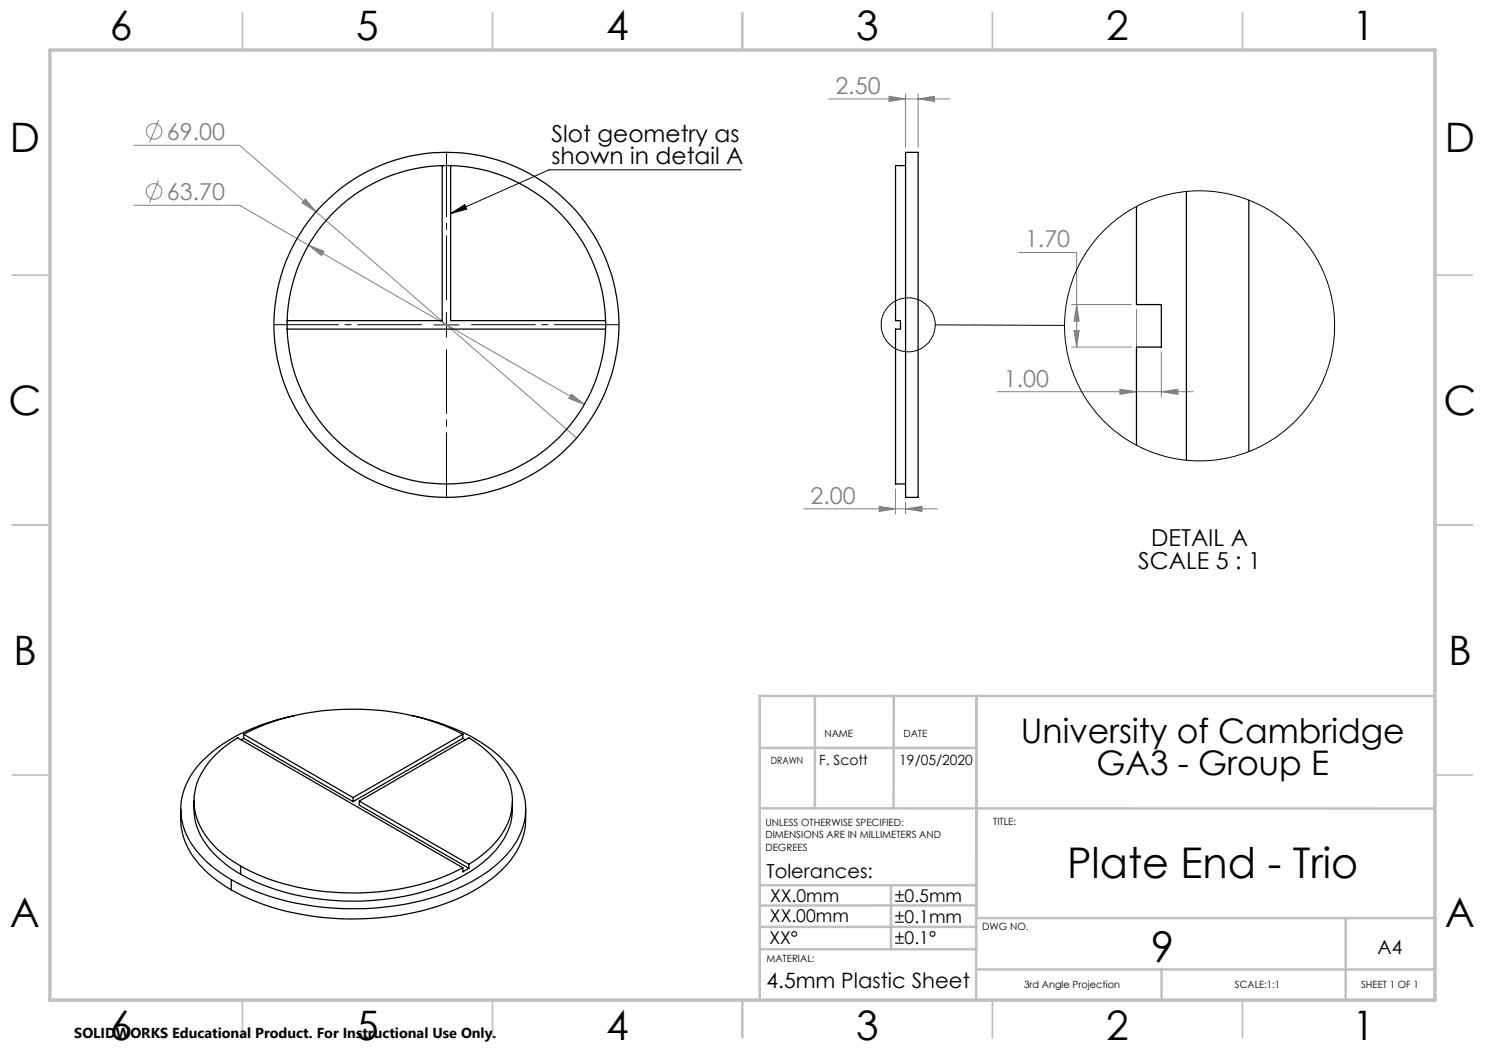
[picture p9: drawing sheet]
<svg xmlns="http://www.w3.org/2000/svg" width="297mm" height="210mm" viewBox="0 0 297 210" stroke-linecap="round" stroke-linejoin="round" font-family="sans-serif">
<g fill="none" stroke="#808080" stroke-width=".2">
<path d="M165.8 19.8h24.2M177.8 19.3l3.3 .5-3.3 .5zM181.1 18.8v10.6M183.6 19.8l3.3-.5v1zM183.6 18.8v10.6M26.8 29.1h21.1l15.3 13.3M31.7 36.1l-1.8 4.4M31.7 24.1l-1.8 4.4M61.1 39.8l2.1 2.6-2.8-1.8zM26.8 41.1h21.1l13.8 7.9M61.7 49l3.1 1.3-.5 .8zM61.7 49l55.2 31.9"/>
<path d="M63.2 42.4l52.1 45.2M203.7 50.5h11.6v18.9M114.3 78.8l2.6 2.1-3.2-1.2zM199.5 78.3h39.1M214.3 60.9h12M214.3 69.4h12M214.8 66.1h1l-.5 3.3zM215.3 60.9l.5 3.3h-1zM224 77.8l3.3 .5-3.3 .6zM227.3 61.9v17.5M232.3 78.3l3.3-.5v1.1zM232.3 70.4v9"/>
<path d="M179.1 97.8v5M160.8 101.8h26.7M175.8 101.3l3.3 .5-3.3 .5zM181.1 100.5v2.3M181.1 101.8l3.3-.5v1z"/>
<circle cx="30.8" cy="38.3" r="1.55"/>
<circle cx="30.8" cy="26.3" r="1.55"/>
</g>
<g fill="none" stroke="#000" stroke-width=".2">
<path d="M148.2 34h-38.4l-19.7 8.7M90.1 42.7l2.9-1.8 .3 .9zM86.8 65h5M89.3 62.5v4.9M187 65l25.9 .1"/>
<circle cx="181.6" cy="65" r="5.4"/>
</g>
<path d="M89.3 59.9v-29.3M84.3 64.9h-29.4M89.3 69.9v29.4M94.3 64.9h29.3" fill="none" stroke="#000" stroke-width=".2" stroke-dasharray="15.2 1.3 1.3 1.3" stroke-dashoffset="2.5"/>
<g fill="none" stroke="#c0c0c0" stroke-width=".35">
<path d="M48.5 2.5v7.5M98.5 2.5v7.5M148.5 2.5v7.5M198.5 2.5v7.5M248.5 2.5v7.5M2.5 55h7.5M287 55h7.5M2.5 105h7.5M287 105h7.5M2.5 155h7.5M287 155h7.5M48.5 200v7.5"/>
<path d="M98.5 200v7.5M148.5 200v7.5M198.5 200v7.5M248.5 200v7.5"/>
</g>
<g fill="none" stroke="#c0c0c0" stroke-width=".5">
<path d="M163 139.2v22.5M178.8 139.2l-.1 22.5M195.3 139.2l-.1 60.9M286.9 139.2h-135v60.8M151.9 149.6h43.4M151.9 161.7h135M151.9 177.1h43.4M178.2 177.1v12.8M151.9 185.4h43.4M151.9 189.9h43.4M195.2 193.9h91.7M195.3 181.1h-43.4"/>
<path d="M195.3 183.6h91.7M232.3 193.9v6.1M269.1 183.6v16.4"/>
</g>
<path d="M10 10h277v190h-277z" fill="none" stroke="#c0c0c0" stroke-width=".7"/>
<path d="M90.1 42.7l2.9-1.8 .3 .9z" fill="#000"/>
<g fill="#808080">
<path d="M232.3 78.3l3.3-.5v1.1zM224 77.8l3.3 .5-3.3 .6z"/>
<path d="M114.3 78.8l-.6 .9 3.2 1.2zM61.7 49l2.6 2.1 .5-.8zM61.1 39.8l-.7 .8 2.8 1.8zM177.8 19.3l3.3 .5-3.3 .5zM183.6 19.8l3.3-.5v1zM175.8 101.3l3.3 .5-3.3 .5zM181.1 101.8l3.3-.5v1zM215.3 60.9l.5 3.3h-1zM214.8 66.1h1l-.5 3.3z"/>
</g>
<g fill="none" stroke="#000" stroke-width=".25">
<path d="M88.4 33.1a31.9 31.9 0 0 0-31 31M88.4 33.1h1.7M88.4 33.1v31h-31M90.1 33.1a31.9 31.9 0 0 1 31 31M90.1 33.1v31h31M180.1 33.1h.1M181.1 30.5h2.5v69h-2.5zM181.1 33.1h-2v31h1v1.7h-1v31h2M237.3 38.3v53.7M227.3 41.3v19.6h5v8.5h-5v19.6M249.8 40v50.3M57.4 65.8a31.9 31.9 0 0 0 31.9 31 31.9 31.9 0 0 0 31.8-31"/>
<path d="M57.4 64.1v1.7M57.4 65.8h63.7M121.1 64.1v1.7M48.7 147.7l-.5 .2M48.7 146.9a50.1 50.1 0 0 1 34.1-3.7 39.6 39.6 0 0 1 9.8 3.7M48.7 146.9v.8M48.7 147.7l21.9 12.6M48.7 146.9l21.9 12.6M59.1 143.1a38.5 38.5 0 0 0-17.2 7.7 14.6 14.6 0 0 0-5.7 11.7 15 15 0 0 0 5.3 10l1.8 1.4 2.9 2M70.6 159.5v.8M82.2 143.1a36.5 36.5 0 0 1 18.4 8.8 13.3 13.3 0 0 1 4.2 12.8 17.2 17.2 0 0 1-7.2 9.6 45.1 45.1 0 0 1-22 7.3 53.5 53.5 0 0 1-28.3-5.1l-1.1-.6M92.6 147.7l.5 .2"/>
<path d="M92.6 146.9v.8M92.6 147.7l-22 12.6M92.6 146.9l-22 12.6M36.2 161.8a14.6 14.6 0 0 0 5.3 12.7l1.8 1.5 2.9 2M38.8 160.2a13.7 13.7 0 0 0 5.6 12l1.7 1.4 2 1.2M46.2 175.9v2.1M48.1 173.2a46.9 46.9 0 0 0 25.8 5.3 45.3 45.3 0 0 0 18.7-4.9M48.1 173.2a17.7 17.7 0 0 1-9-10.6 11.9 11.9 0 0 1 3.3-10.8l2.3-2.3 2.8-1.9 45.1 26M48.1 173.2v1.6M71.9 160.2l21.9-12.6a18.1 18.1 0 0 1 8.3 9.7 11.9 11.9 0 0 1-3.3 11.5l-2.2 2.1-2.8 2M71.9 160.2v.8l21.9 12.7M71.9 160.2l21.9 12.7"/>
<path d="M92.6 173.6v.8l1.2-.7M93.8 172.9v.8M102.5 160.2a13.7 13.7 0 0 1-5.6 12 35.1 35.1 0 0 1-16.1 7.1 51.2 51.2 0 0 1-30.5-3.3l-2.2-1.2M105.1 161.8a14.7 14.7 0 0 1-5.7 13.1 39.3 39.3 0 0 1-19.3 8.1 55 55 0 0 1-31.6-3.8l-2.3-1.2"/>
<circle cx="89.3" cy="65" r="34.5"/>
</g>
<circle cx="239.9" cy="65.2" r="27" fill="none" stroke="#000" stroke-width=".2"/>
<g font-size="8.5">
<text x="213.4" y="175.5">Plate End - Trio</text>
<text x="230.2" y="192.3">9</text>
</g>
<g font-size="8.1">
<text x="22" y="8">6</text>
<text x="71.2" y="8">5</text>
<text x="121.2" y="8">4</text>
<text x="171.3" y="8">3</text>
<text x="221.3" y="8">2</text>
<text x="270.5" y="8">1</text>
<text x="2" y="30.5">D</text>
<text x="289" y="30.5">D</text>
<text x="1.7" y="83">C</text>
<text x="288.7" y="83">C</text>
<text x="2.7" y="133">B</text>
<text x="289.7" y="133">B</text>
<text x="2" y="185.5">A</text>
<text x="289" y="185.5">A</text>
<text x="22" y="208">6</text>
<text x="71.2" y="208">5</text>
<text x="121.2" y="208">4</text>
<text x="171.3" y="208">3</text>
<text x="221.3" y="208">2</text>
<text x="270.5" y="208">1</text>
</g>
<g font-size="6.8">
<text x="204.2" y="148.6">University of Cambridge</text>
<text x="219.3" y="155.1">GA3 - Group E</text>
</g>
<g font-size="4.7" fill="#808080">
<text x="167.1" y="18.7">2.50</text>
<text x="33.4" y="28">69.00</text>
<text x="33.4" y="40">63.70</text>
<text x="205" y="49.5">1.70</text>
<text x="200.8" y="77.3">1.00</text>
<text x="162.1" y="100.7">2.00</text>
</g>
<g font-size="4.7">
<text x="110.3" y="28.4">Slot geometry as</text>
<text x="110.3" y="32.9">shown in detail A</text>
<text x="227.7" y="113.7">SCALE 5 : 1</text>
<text x="230.3" y="109.2">DETAIL A</text>
</g>
<text font-size="4.2" x="153.3" y="197.5">4.5mm Plastic Sheet</text>
<g font-size="3.9">
<text x="153.3" y="175.6">Tolerances:</text>
<text x="275.5" y="190.9">A4</text>
</g>
<g font-size="3.5">
<text x="154" y="184.5">XX.00mm</text>
<text x="154" y="180.4">XX.0mm</text>
<text x="179" y="180.4">±0.5mm</text>
<text x="179" y="184.6">±0.1mm</text>
<text x="153.9" y="188.8">XX°</text>
<text x="179" y="188.8">±0.1°</text>
</g>
<text font-size="2.9" x="14.9" y="207.6">SOLIDWORKS Educational Product. For Instructional Use Only.</text>
<g font-size="2.8">
<text x="163.8" y="153">F. Scott</text>
<text x="179.9" y="153">19/05/2020</text>
</g>
<g font-size="2">
<text x="164.9" y="147.5">NAME</text>
<text x="180.7" y="147.5">DATE</text>
<text x="154.2" y="152.9">DRAWN</text>
<text x="153.1" y="165.2">UNLESS OTHERWISE SPECIFIED:</text>
<text x="153.1" y="167.7">DIMENSIONS ARE IN MILLIMETERS AND</text>
<text x="198.7" y="164.9">TITLE:</text>
<text x="153.1" y="170.2">DEGREES</text>
<text x="196.5" y="186.1">DWG NO.</text>
<text x="153.3" y="192.4">MATERIAL:</text>
<text x="204.8" y="197.7">3rd Angle Projection</text>
<text x="247" y="197.7">SCALE:1:1</text>
<text x="272.2" y="197.7">SHEET 1 OF 1</text>
</g>
</svg>
